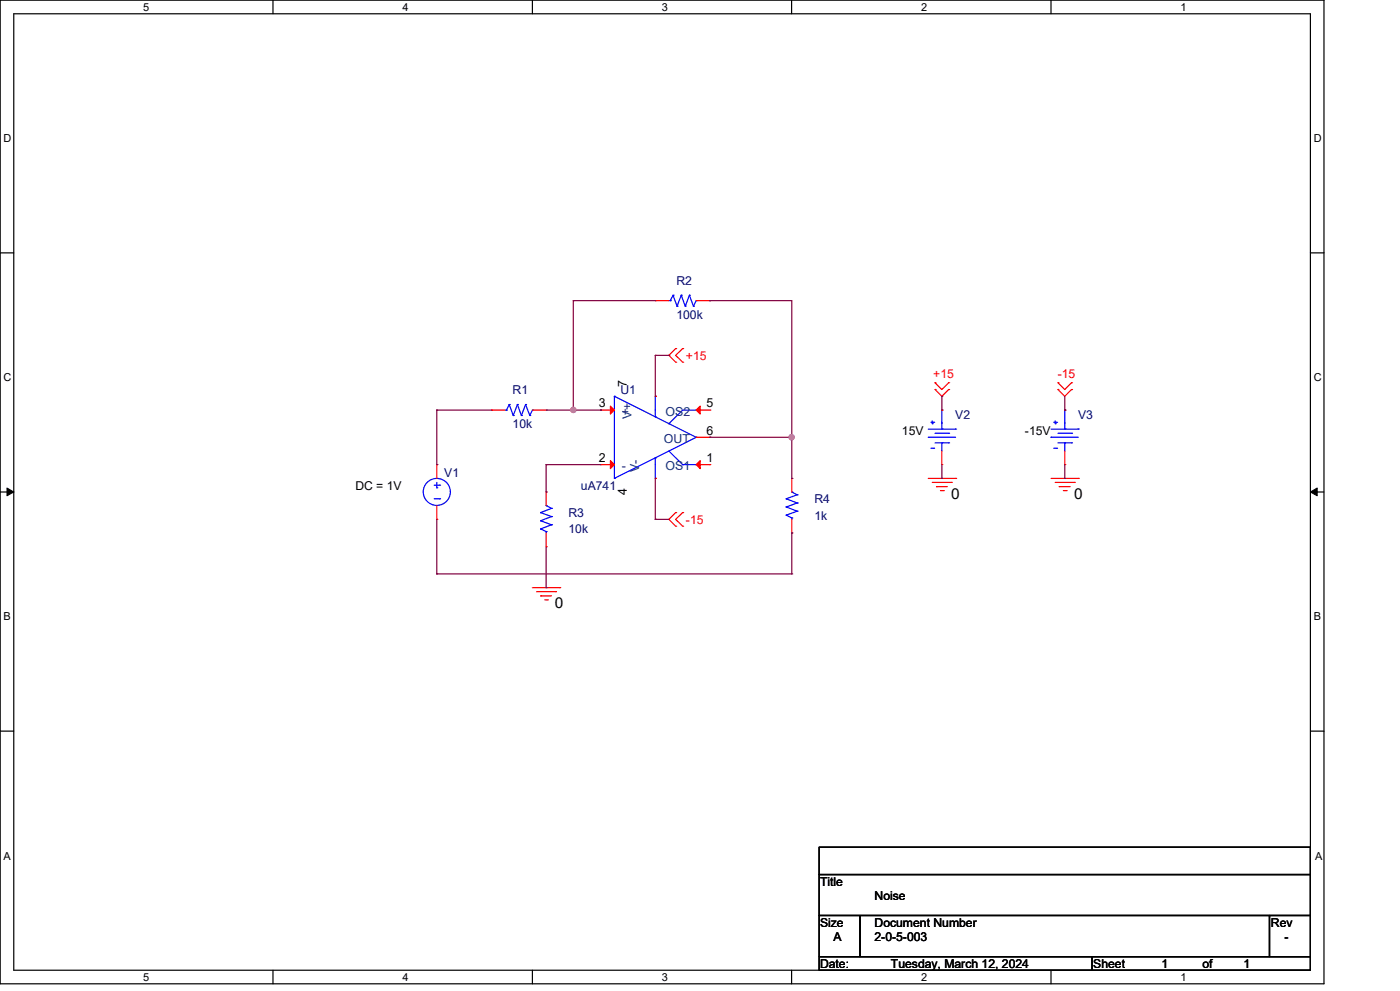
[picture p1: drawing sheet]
<svg xmlns="http://www.w3.org/2000/svg" width="297mm" height="210mm" viewBox="0 0 297 210" stroke-linecap="round" stroke-linejoin="round" font-family="sans-serif">
<g fill="none" stroke="#000" stroke-width=".25">
<path d="M0 0h280.6v208.4h-280.6zM2.9 2.9h274.8v202.6h-274.8zM57.8 0v2.9M112.8 0v2.9M167.8 0v2.9M222.7 0v2.9M0 53.6h2.9M277.7 53.6h2.9M0 104.2h2.9M277.7 104.2h2.9M0 154.9h2.9M277.7 154.9h2.9"/>
<path d="M173.6 179.4h104.1v5.8h-104.1zM173.6 185.2h104.1v8.7h-104.1zM173.6 193.9h8.7v8.7h-8.7zM182.3 193.9h86.7v8.7h-86.7zM269 193.9h8.7v8.7h-8.7zM57.8 205.5v2.9M112.8 205.5v2.9M167.8 205.5v2.9M173.6 202.6h57.8v2.9h-57.8zM222.7 205.5v2.9M231.4 202.6h46.3v2.9h-46.3z"/>
</g>
<path d="M1.5 103.4l1.4 .8-1.4 .8zM277.7 104.2l1.4-.8v1.6z" fill="#000" stroke="#000" stroke-width=".21"/>
<g fill="none" stroke="#f00" stroke-width=".25">
<path d="M138.9 63.7h.1M138.9 63.7h2.8M143.2 73.8h.1M143.2 76.7h.1M143.2 73.8l-1.5 1.5 1.5 1.4M144.7 76.7h.1M144.7 73.8h.1M144.7 73.8l-1.5 1.5 1.5 1.4M147.5 63.7h2.9M150.4 63.7h.1M92.6 98.4h.1M92.6 98.4v2.9"/>
<path d="M104.2 86.9h.1M104.2 86.9h2.8M112.8 86.9h2.9M115.7 86.9h.1M127.3 86.9h.1M127.3 98.4h.1M127.3 86.9h2.9M127.3 98.4h2.9M138.9 83.9h.1M147.5 86.9h2.9M147.5 98.4h2.9M147.5 92.6h2.9"/>
<path d="M150.4 92.6h.1M150.4 98.4h.1M150.4 86.9h.1M198.2 82.5h.1M198.2 81.1h.1M198.2 82.5l1.4 1.4 1.4-1.4M198.2 81.1l1.4 1.4 1.4-1.4M199.6 86.9h.1M199.6 98.4h.1M199.6 95.5v2.9M201 82.5h.1M201 81.1h.1"/>
<path d="M224.2 82.5h.1M224.2 81.1h.1M224.2 82.5l1.4 1.4 1.5-1.4M224.2 81.1l1.4 1.4 1.5-1.4M225.6 86.9h.1M225.6 98.4h.1M225.6 95.5v2.9M227.1 82.5h.1M227.1 81.1h.1M92.6 110h.1M92.6 107.1v2.9M115.7 104.2h.1"/>
<path d="M115.7 115.8h.1M115.7 104.2v2.9M115.7 112.9v2.9M138.9 101.3h.1M143.2 108.6h.1M143.2 111.4h.1M143.2 108.6l-1.5 1.4 1.5 1.4M144.7 111.4h.1M144.7 108.6h.1M144.7 108.6l-1.5 1.4 1.5 1.4M167.8 101.3h.1M167.8 112.9h.1"/>
<path d="M167.8 101.3v2.9M167.8 110v2.9M196.7 101.3h5.8M197.6 102.2h4M198.5 103.1h.1M198.5 103.1h2.3M199.3 103.9h.6M199.9 103.9h.1M201.6 102.2h.1M202.5 101.3h.1M222.7 101.3h5.8M223.6 102.2h4.1"/>
<path d="M224.5 103.1h.1M224.5 103.1h2.3M225.3 103.9h.6M225.9 103.9h.1M227.7 102.2h.1M228.5 101.3h.1M112.8 124.5h5.8M113.7 125.3h4M114.6 126.2h.1M114.6 126.2h2.3M115.4 127.1h.6M116 127.1h.1"/>
<path d="M117.7 125.3h.1M118.6 124.5h.1"/>
</g>
<g fill="none" stroke="#00f" stroke-width=".25">
<path d="M141.7 63.7h.3M142 63.7h.1M142.6 62.5h.1M142.6 62.5l-.6 1.2M142.6 62.5l.9 2.4M143.5 64.9h.1M144.4 62.5h.1M144.4 62.5l-.9 2.4M144.4 62.5l.8 2.4M145.2 64.9h.1M146.1 62.5h.1M146.1 62.5l-.9 2.4"/>
<path d="M146.1 62.5l.8 2.4M146.9 64.9h.1M147.5 63.7h.1M147.5 63.7l-.6 1.2M107 86.9h.3M107.3 86.9h.1M107.9 85.7h.1M107.9 85.7l-.6 1.2M107.9 85.7l.9 2.3M108.8 88h.1M109.7 85.7h.1M109.7 85.7l-.9 2.3"/>
<path d="M109.7 85.7l.8 2.3M110.5 88h.1M111.4 85.7h.1M111.4 85.7l-.9 2.3M111.4 85.7l.9 2.3M112.3 88h.1M112.8 86.9h.1M112.8 86.9l-.5 1.1M130.2 83.9h.1M130.2 83.9l17.3 8.7M130.2 83.9v17.4M138.9 97h.1"/>
<path d="M138.9 88.3h.1M138.9 83.9h.1M138.9 83.9v4.4M138.9 97v4.3M141.7 89.7h.1M141.7 95.5l3 2.9M144.7 98.4h.1M144.7 98.4h2.8M147.5 92.6h.1M147.5 86.9h.1M147.5 98.4h.1M147.5 86.9h-2.8l-3 2.8"/>
<path d="M147.5 92.6l-17.3 8.7M196.7 92.6h.1M196.7 92.6h5.8M196.7 90.9h5.8M197.3 89.4h.6M197.3 94.9h.6M197.6 89.7h.1M197.6 89.1v.6M197.9 89.4h.1M197.9 94.9h.1M198.2 91.8h2.8M198.2 93.8h2.8"/>
<path d="M199.6 90.9h.1M199.6 93.8h.1M199.6 86.9h.1M199.6 86.9v4M199.6 93.8v1.7M201 91.8h.1M201 93.8h.1M202.5 90.9h.1M222.7 92.6h.1M222.7 92.6h5.8M222.7 90.9h5.8M223.3 89.4h.6"/>
<path d="M223.3 94.9h.6M223.6 89.7h.1M223.6 89.1v.6M223.9 89.4h.1M223.9 94.9h.1M224.2 91.8h2.9M224.2 93.8h2.9M225.6 90.9h.1M225.6 93.8h.1M225.6 86.9h.1M225.6 86.9v4M225.6 93.8v1.7"/>
<path d="M227.1 91.8h.1M227.1 93.8h.1M228.5 90.9h.1M92 105.6h1.2M92 102.8h1.2M92.6 103.3h.1M92.6 102.2v1.1M93.2 105.6h.1M93.2 102.8h.1M114.6 112h.1M114.6 110.3h.1M114.6 108.6h.1"/>
<path d="M114.6 112l1.1 .6M114.6 110.3l2.3 .9M114.6 108.6l2.3 .8M115.7 107.1h.1M115.7 112.6h.1M115.7 107.1l1.2 .6M115.7 112.6v.3M116.9 111.2h.1M116.9 109.4h.1M116.9 107.7h.1M116.9 111.2l-2.3 .8M116.9 109.4l-2.3 .9"/>
<path d="M116.9 107.7l-2.3 .9M130.2 101.3h.1M138.9 101.3h.1M166.6 109.1h.1M166.6 107.4h.1M166.6 105.6h.1M166.6 109.1l1.2 .6M166.6 107.4l2.3 .9M166.6 105.6l2.3 .9M167.8 104.2h.1M167.8 109.7h.1M167.8 104.2l1.1 .6"/>
<path d="M167.8 109.7v.3M168.9 108.3h.1M168.9 106.5h.1M168.9 104.8h.1M168.9 108.3l-2.3 .8M168.9 106.5l-2.3 .9M168.9 104.8l-2.3 .8"/>
<circle cx="92.6" cy="104.2" r="2.87"/>
</g>
<g fill="#f00" stroke="#f00" stroke-width=".25">
<path d="M129.4 86l.8 .9-.8 .8z"/>
<path d="M129.4 97.6l.8 .8-.8 .9z"/>
<path d="M148.4 97.6v1.7l-.9-.9z"/>
<path d="M148.4 86v1.7l-.9-.8z"/>
</g>
<g fill="none" stroke="#800040" stroke-width=".25">
<path d="M121.5 63.7h.1M121.5 63.7h17.4M121.5 63.7v23.2M138.9 75.3h.1M138.9 75.3v8.6M138.9 75.3h2.8M141.7 75.3h.1M150.4 63.7h.1M150.4 63.7h17.4v37.6M92.6 86.9h.1M92.6 98.4h.1M92.6 86.9h11.6"/>
<path d="M92.6 86.9v11.5M115.7 98.4h.1M115.7 86.9h11.6M115.7 98.4h11.6M115.7 98.4v5.8M121.5 86.9h.1M127.3 86.9h.1M150.4 92.6h.1M150.4 92.6h17.4M167.8 92.6h.1M199.6 83.9h.1M199.6 83.9v3"/>
<path d="M199.6 98.4v2.9M225.6 86.9h.1M225.6 83.9v3M225.6 98.4v2.9M92.6 110v11.6M115.7 104.2h.1M115.7 115.8v8.7M138.9 110h.1M138.9 101.3v8.7M138.9 110h2.8M167.8 101.3h.1M167.8 112.9h.1"/>
<path d="M167.8 112.9v8.7M199.6 101.3h.1M225.6 101.3h.1M92.6 121.6h.1M92.6 121.6h75.2M115.7 124.5h.1M167.8 121.6h.1"/>
</g>
<g fill="#f0f" stroke="#f0f" stroke-width=".25">
<circle cx="121.5" cy="86.8" r=".55"/>
<circle cx="167.8" cy="92.6" r=".55"/>
</g>
<g font-size="3.2">
<text x="201.5" y="105.7">0</text>
<text x="227.6" y="105.7">0</text>
<text x="117.6" y="128.8">0</text>
</g>
<g font-size="2.6" fill="#000080">
<text x="143.3" y="60.3">R2</text>
<text x="143.3" y="67.5">100k</text>
<text x="108.6" y="83.4">R1</text>
<text x="131.5" y="83.4">U1</text>
<text x="202.4" y="88.6">V2</text>
<text x="228.5" y="88.6">V3</text>
<text x="108.6" y="90.7">10k</text>
<text x="94.1" y="101.1">V1</text>
<text x="123.1" y="103.7">uA741</text>
<text x="172.6" y="106.6">R4</text>
<text x="120.5" y="109.5">R3</text>
<text x="120.5" y="112.9">10k</text>
<text x="172.6" y="110.1">1k</text>
</g>
<g font-size="2.6" fill="#f00">
<text x="145.4" y="76.2">+15</text>
<text x="197.8" y="80">+15</text>
<text x="224.2" y="80">-15</text>
<text x="145.4" y="111">-15</text>
</g>
<g font-size="2.6">
<text x="132.8" y="82" transform="rotate(-90 132.8 82)">7</text>
<text x="126.9" y="86.3">3</text>
<text x="149.7" y="86.3">5</text>
<text x="149.7" y="92">6</text>
<text x="191.1" y="92.1">15V</text>
<text x="217.2" y="92.1">-15V</text>
<text x="126.9" y="97.8">2</text>
<text x="149.7" y="97.8">1</text>
<text x="75.3" y="103.7">DC = 1V</text>
<text x="132.8" y="104.9" transform="rotate(-90 132.8 104.9)">4</text>
<text x="173.8" y="187.7">Title</text>
<text x="185.3" y="190.6">Noise</text>
<text x="173.8" y="196.3">Size</text>
<text x="185.3" y="196.3">Document Number</text>
<text x="269.3" y="196.3">Rev</text>
<text x="176.7" y="199.3">A</text>
<text x="185.3" y="199.3">2-0-5-003</text>
<text x="272.2" y="199.3">-</text>
<text x="173.8" y="205.1">Date:</text>
<text x="188.8" y="205.1">Tuesday, March 12, 2024</text>
<text x="231.7" y="205.1">Sheet</text>
<text x="246.2" y="205.1">1</text>
<text x="254.8" y="205.1">of</text>
<text x="263.5" y="205.1">1</text>
</g>
<g font-size="2.6" fill="#004080">
<text x="131.8" y="88.1">+</text>
<text x="133.8" y="88.7" transform="rotate(-90 133.8 88.7)">V+</text>
<text x="141.1" y="88.1">OS2</text>
<text x="140.7" y="93.9">OUT</text>
<text x="131.8" y="99.7">-</text>
<text x="135.4" y="99.9" transform="rotate(-90 135.4 99.9)">V-</text>
<text x="141.1" y="99.7">OS1</text>
</g>
<g font-size="2.3">
<text x="30.4" y="2.2">5</text>
<text x="85.3" y="2.2">4</text>
<text x="140.3" y="2.2">3</text>
<text x="195.2" y="2.2">2</text>
<text x="250.2" y="2.2">1</text>
<text x=".8" y="30.1">D</text>
<text x="278.4" y="30.1">D</text>
<text x=".8" y="80.8">C</text>
<text x="278.4" y="80.8">C</text>
<text x=".8" y="131.4">B</text>
<text x="278.4" y="131.4">B</text>
<text x=".8" y="182.2">A</text>
<text x="278.7" y="182.2">A</text>
<text x="30.4" y="207.7">5</text>
<text x="85.3" y="207.7">4</text>
<text x="140.3" y="207.7">3</text>
<text x="195.2" y="207.7">2</text>
<text x="250.2" y="207.7">1</text>
</g>
</svg>
